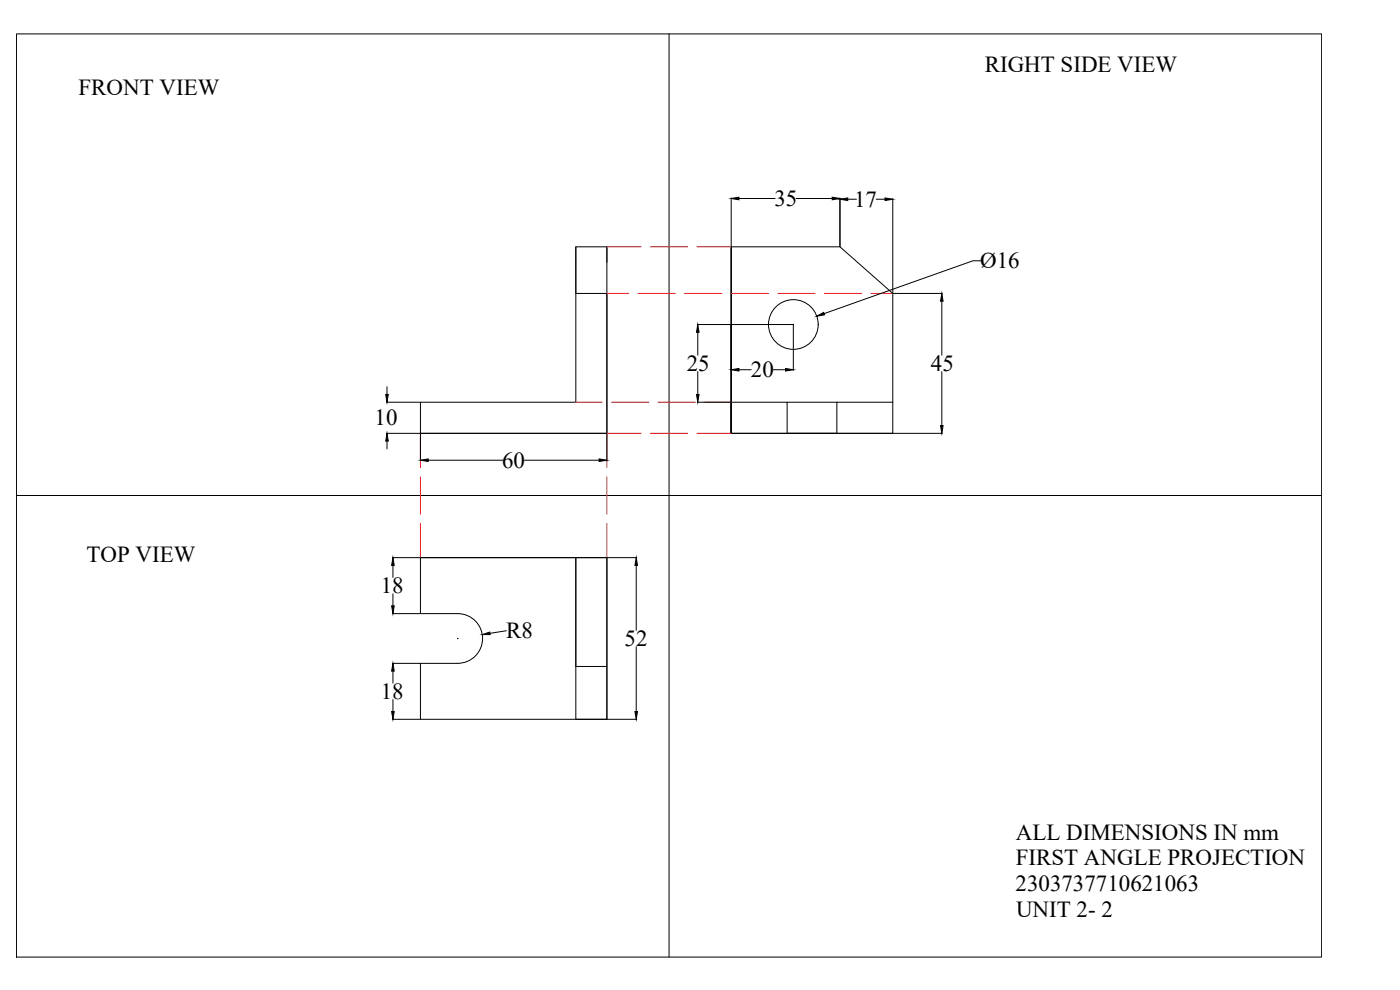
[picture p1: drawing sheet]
<svg xmlns="http://www.w3.org/2000/svg" width="420mm" height="297mm" viewBox="0 0 420 297" stroke-linecap="round" stroke-linejoin="round" font-family="sans-serif">
<!-- layer: 0 -->
<g fill="none" stroke="#000" stroke-width=".3">
<path d="M4.9 10.2h391.7v277h-391.7zM200.8 10.2v277M219.4 59.4v70.6M221.8 59.6h10.8M238.9 59.6h10.9M252.1 59.4v14.6M254.4 59.8h2.6M263 59.8h2.6M267.9 59.6v28.4M172.8 74.1v46.6h-46.6v9.3h55.9M219.4 74.1v55.9h48.5v-42l-15.8-13.9h-32.7v55.9v-9.3M294.3 78.2h-2.3l-44.7 15.9"/>
<path d="M209.3 97.4h28.9M209.4 99.7v6.9M238.1 97.3v13.8M268 88h14.8M282.7 90.4v16.2M116.1 116v2.4M209.4 111.5v6.9M221.8 110.9h3.6M232.1 110.9h3.7M282.7 111.5v16.2M116 130h66.1M116 120.7h10.1"/>
<path d="M116.1 132.3v2.4M126.2 130.1v8.1M128.5 138.1h22.4M157.4 138.1h22.4M182.1 130v-42h-9.3v-13.9h9.3v64.1M209.3 120.7h10.1M219.4 130v-9.3h16.8v9.3M219.4 130h63.4M236.2 120.7h14.9M267.9 120.7h-16.8v9.3M4.9 148.7h391.7M117.8 167.3h73.3"/>
<path d="M117.9 169.7v3.6M117.9 178.2v3.6M126.2 167.3h55.9v48.5h-55.9v-16.8h11.2a7.5 7.5 0 0 0 7.4-7.4 7.5 7.5 0 0 0-7.4-7.5h-11.2zM182.1 167.3v48.5M190.9 169.7v19.4M117.8 184.1h8.3M117.8 199h8.3M137.3 191.6h.2M137.4 191.5v.2M152 189.2l-5 .8M182.1 200h-9.3v-32.7v48.5h9.3M190.9 194v19.5"/>
<path d="M117.8 215.8h8.3M117.9 201.4v3.6M117.9 209.9v3.6M182.2 215.8h8.9"/>
<circle cx="238.1" cy="97.4" r="7.5"/>
</g>
<g fill="none" stroke="#ed1f24" stroke-width=".3">
<path d="M182.1 74.1h10.3M195.2 74.1h11.2M209.2 74.1h10.2M182.1 88h6.6M191.5 88h11.2M205.5 88h11.1M219.4 88h11.2M233.4 88h11.2M247.4 88h11.2M261.4 88h6.5M126.2 130v10.3M172.8 120.7h7.9"/>
<path d="M183.5 120.7h11.2M192.4 130h-10.3v10.3M195.2 130h11.2M197.5 120.7h11.2M209.2 130h10.2M211.5 120.7h7.9M126.2 143.1v11.2M126.2 157.1v10.2M182.1 143.1v11.2M182.1 157.1v10.2"/>
</g>
<g fill="#000" stroke="#000" stroke-width=".3">
<path d="M219.4 59.6l2.4-.4v.7zM249.8 59.2l2.3 .4-2.3 .3zM252.1 59.8l2.3-.4v.8zM265.6 59.4l2.3 .4-2.3 .4zM209.4 97.4l.4 2.3h-.8zM245.1 94.9l2.1-1.2 .3 .8zM282.7 88l.3 2.4h-.7zM115.8 118.4h.7l-.4 2.3zM209 118.4h.8l-.4 2.3zM219.4 110.9l2.4-.3v.7zM235.8 110.6l2.3 .3-2.3 .4zM116.1 130l.4 2.3h-.7z"/>
<path d="M126.2 138.1l2.3-.4v.8zM179.8 137.7l2.3 .4-2.3 .4zM282.3 127.7h.7l-.3 2.3zM117.9 167.3l.4 2.4h-.8zM190.9 167.3l.4 2.4h-.8zM117.5 181.8h.8l-.4 2.3zM144.7 190.4l2.3-.8 .1 .8zM117.5 213.5h.8l-.4 2.3zM117.9 199l.4 2.4h-.8zM190.5 213.5h.8l-.4 2.3z"/>
</g>
<g font-size="6.9">
<text x="295.5" y="21.7">RIGHT SIDE VIEW</text>
<text x="23.6" y="28.4">FRONT VIEW</text>
<text x="232.4" y="61.8">35</text>
<text x="256.3" y="62.1">17</text>
<text x="294.2" y="80.5">Ø16</text>
<text x="206.1" y="111.3">25</text>
<text x="225.4" y="113.2">20</text>
<text x="279.4" y="111.3">45</text>
<text x="112.4" y="127.6">10</text>
<text x="150.7" y="140.4">60</text>
<text x="26" y="168.6">TOP VIEW</text>
<text x="114.3" y="178">18</text>
<text x="152" y="191.5">R8</text>
<text x="187.5" y="193.9">52</text>
<text x="114.3" y="209.7">18</text>
<text x="304.9" y="251.9">ALL DIMENSIONS IN mm</text>
<text x="304.8" y="259.7">FIRST ANGLE PROJECTION</text>
<text x="304.8" y="267.4">2303737710621063</text>
<text x="304.9" y="275.2">UNIT 2- 2</text>
</g>
</svg>
